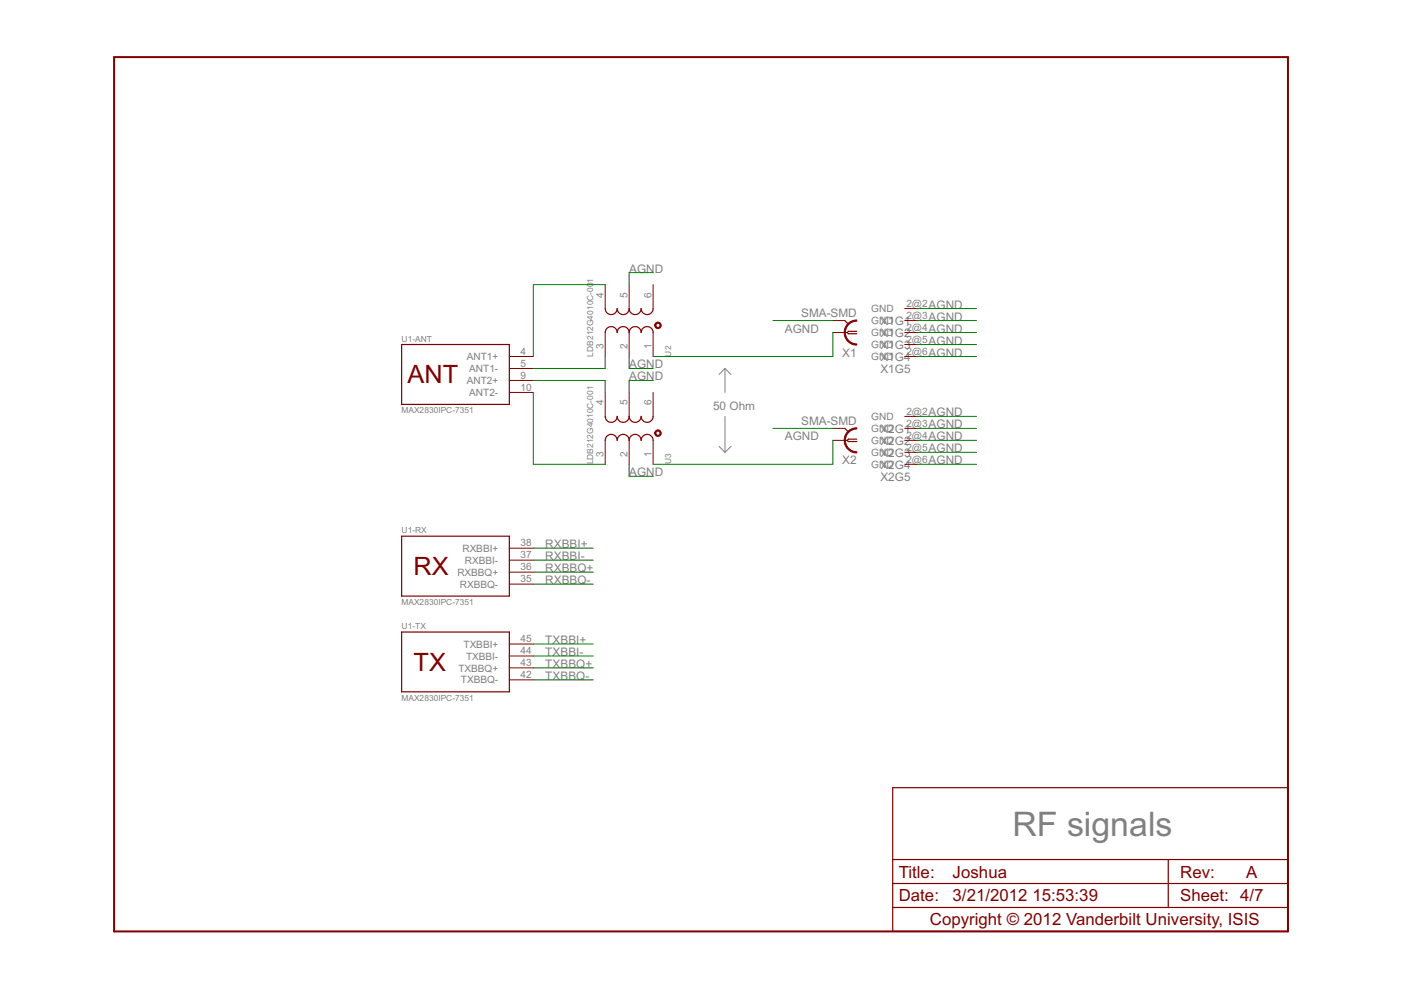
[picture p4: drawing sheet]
<svg xmlns="http://www.w3.org/2000/svg" width="297mm" height="210mm" viewBox="0 0 297 210" stroke-linecap="round" stroke-linejoin="round" font-family="sans-serif">
<path d="M153.7 78.1v5.1M153.7 78.1l-1.3 1.3M153.7 78.1l1.3 1.3M152.4 94.6l1.3 1.3M153.7 88.3v7.6M155 94.6l-1.3 1.3" fill="none" stroke="#808080" stroke-width=".21"/>
<path d="M24.2 12.1h248.9v185.4h-248.9z" fill="none" stroke="#800000" stroke-width=".42"/>
<g fill="none" stroke="#800000" stroke-width=".25">
<path d="M85.2 73h22.8v12.7h-22.8zM128.3 70.5a1.27 1.27 0 0 1 1.3-1.3 1.27 1.27 0 0 1 1.3 1.3 1.27 1.27 0 0 1 1.2-1.3 1.27 1.27 0 0 1 1.3 1.3 1.27 1.27 0 0 1 1.3-1.3 1.27 1.27 0 0 1 1.2 1.3 1.27 1.27 0 0 1 1.3-1.3 1.27 1.27 0 0 1 1.3 1.3M128.3 65.4a1.27 1.27 0 0 0 1.3 1.3 1.27 1.27 0 0 0 1.3-1.3 1.27 1.27 0 0 0 1.2 1.3 1.27 1.27 0 0 0 1.3-1.3 1.27 1.27 0 0 0 1.3 1.3 1.27 1.27 0 0 0 1.2-1.3 1.27 1.27 0 0 0 1.3 1.3 1.27 1.27 0 0 0 1.3-1.3M179.1 68l.8 .7M181.7 70.3h-1.8l-.3 .2 .3 .3h1.8M128.3 93.4a1.27 1.27 0 0 1 1.3-1.3 1.27 1.27 0 0 1 1.3 1.3 1.27 1.27 0 0 1 1.2-1.3 1.27 1.27 0 0 1 1.3 1.3 1.27 1.27 0 0 1 1.3-1.3 1.27 1.27 0 0 1 1.2 1.3 1.27 1.27 0 0 1 1.3-1.3 1.27 1.27 0 0 1 1.3 1.3M128.3 88.3a1.27 1.27 0 0 0 1.3 1.2 1.27 1.27 0 0 0 1.3-1.2 1.27 1.27 0 0 0 1.2 1.2 1.27 1.27 0 0 0 1.3-1.2 1.27 1.27 0 0 0 1.3 1.2 1.27 1.27 0 0 0 1.2-1.2 1.27 1.27 0 0 0 1.3 1.2 1.27 1.27 0 0 0 1.3-1.2M179.1 90.8l.8 .8M181.7 93.1h-1.8l-.3 .3 .3 .2h1.8M85.2 113.7h22.8v12.7h-22.8zM85.2 134h22.8v12.7h-22.8zM189.3 167h83.8v30.5h-83.8z"/>
<path d="M189.3 192.4h83.8M189.3 187.3h83.8M189.3 182.2h83.8M247.7 182.2v10.2"/>
</g>
<g fill="none" stroke="#800000" stroke-width=".21">
<path d="M108 75.6h5.1M108 78.1h5.1M128.3 60.3v5.1M128.3 70.5v5.1M133.4 60.3v5.1M133.4 70.5v5.1M138.5 60.3v5.1M138.5 70.5v5.1M176.6 70.5h3M176.6 68h2.5M191.8 75.6h2.6M191.8 70.5h2.6"/>
<path d="M191.8 68h2.6M191.8 65.4h2.6M191.8 73h2.6M108 80.7h5.1M108 83.2h5.1M128.3 83.2v5.1M128.3 93.4v5M133.4 83.2v5.1M133.4 93.4v5M138.5 83.2v5.1M138.5 93.4v5M176.6 93.4h3"/>
<path d="M176.6 90.8h2.5M191.8 93.4h2.6M191.8 90.8h2.6M191.8 88.3h2.6M191.8 95.9h2.6M191.8 98.4h2.6M108 116.2h5.1M108 118.8h5.1M108 121.3h5.1M108 123.8h5.1M108 136.5h5.1M108 139.1h5.1"/>
<path d="M108 141.6h5.1M108 144.1h5.1"/>
</g>
<g fill="#800000" stroke="#800000" stroke-width=".21">
<path d="M139 68.5a.7 .7 0 0 1 1.1 .1 .7 .7 0 0 1-.4 1.1 .7 .7 0 0 1-.9-.7h.2a.45 .45 0 0 1 .6-.5 .45 .45 0 0 1 .2 .8 .45 .45 0 0 1-.7-.1l-.1-.2h-.2z" fill-rule="evenodd"/>
<path d="M139 91.4a.7 .7 0 0 1 1.1 .1 .7 .7 0 0 1-.4 1 .7 .7 0 0 1-.9-.7h.2a.45 .45 0 0 1 .6-.4 .45 .45 0 0 1 .2 .7 .45 .45 0 0 1-.7-.1l-.1-.2h-.2z" fill-rule="evenodd"/>
<path d="M179.8 68.5l1.2-.6 .7-.1v.3a2.41 2.41 0 0 0-2.5 2.4 2.41 2.41 0 0 0 2.5 2.4v.3a2.68 2.68 0 0 1-2.5-1.7 2.68 2.68 0 0 1 .6-3z" fill-rule="evenodd"/>
<path d="M179.8 91.4l1.2-.6 .7-.1v.3a2.41 2.41 0 0 0-2.5 2.4 2.41 2.41 0 0 0 2.5 2.4v.2a2.68 2.68 0 0 1-2.5-1.7 2.68 2.68 0 0 1 .6-2.9z" fill-rule="evenodd"/>
</g>
<g fill="none" stroke="#008000" stroke-width=".21">
<path d="M138.5 57.8h-5.1v2.5M128.3 60.3h-15.2v15.3M128.3 75.6v2.5h-15.2M133.4 75.6v2.5h5.1M163.9 68h12.7M176.6 70.5v5.1h-38.1M194.4 68h12.7M194.4 65.4h12.7M194.4 70.5h12.7M194.4 73h12.7M194.4 75.6h12.7M113.1 83.2v15.2h15.2"/>
<path d="M113.1 80.7h15.2v2.5M133.4 98.4v2.6h5.1M138.5 80.7h-5.1v2.5M163.9 90.8h12.7M176.6 93.4v5h-38.1M194.4 98.4h12.7M194.4 90.8h12.7M194.4 88.3h12.7M194.4 93.4h12.7M194.4 95.9h12.7M113.1 116.2h12.7M113.1 118.8h12.7"/>
<path d="M113.1 121.3h12.7M113.1 123.8h12.7M113.1 136.5h12.7M113.1 139.1h12.7M113.1 141.6h12.7M113.1 144.1h12.7"/>
</g>
<text font-size="8" fill="#808080" x="214.7" y="177.2">RF signals</text>
<g font-size="6" fill="#800000">
<text x="86.4" y="81.3">ANT</text>
<text x="87.7" y="121.9">RX</text>
<text x="87.7" y="142.3">TX</text>
</g>
<g font-size="4" fill="#800000">
<text x="190.5" y="191.1">Date:</text>
<text x="190.5" y="186.1">Title:</text>
<text x="202" y="191.1">3/21/2012</text>
<text x="202" y="186.1">Joshua</text>
<text x="218.9" y="191.1">15:53:39</text>
<text x="250.2" y="191.1">Sheet: 4/7</text>
<text x="250.2" y="186.1">Rev:</text>
<text x="264.2" y="186.1">A</text>
<text x="197.1" y="196.2">Copyright © 2012 Vanderbilt University, ISIS</text>
</g>
<g font-size="2.8" fill="#808080">
<text x="133.4" y="57.8">AGND</text>
<text x="196.9" y="65.4">AGND</text>
<text x="166.4" y="70.5">AGND</text>
<text x="169.9" y="67.2">SMA-SMD</text>
<text x="186.7" y="69">X1G1</text>
<text x="186.7" y="71.5">X1G2</text>
<text x="196.9" y="68">AGND</text>
<text x="196.9" y="70.5">AGND</text>
<text x="178.6" y="75.6">X1</text>
<text x="186.7" y="74.1">X1G3</text>
<text x="186.7" y="76.6">X1G4</text>
<text x="196.9" y="73">AGND</text>
<text x="196.9" y="75.6">AGND</text>
<text x="133.4" y="78.1">AGND</text>
<text x="133.4" y="80.7">AGND</text>
<text x="186.7" y="79.1">X1G5</text>
<text x="151.2" y="87">50 Ohm</text>
<text x="196.9" y="88.3">AGND</text>
<text x="166.4" y="93.4">AGND</text>
<text x="169.9" y="90.1">SMA-SMD</text>
<text x="186.7" y="91.8">X2G1</text>
<text x="186.7" y="94.4">X2G2</text>
<text x="196.9" y="90.8">AGND</text>
<text x="196.9" y="93.4">AGND</text>
<text x="196.9" y="95.9">AGND</text>
<text x="133.4" y="101">AGND</text>
<text x="178.6" y="98.4">X2</text>
<text x="186.7" y="96.9">X2G3</text>
<text x="186.7" y="99.5">X2G4</text>
<text x="186.7" y="102">X2G5</text>
<text x="196.9" y="98.4">AGND</text>
<text x="115.6" y="116.2">RXBBI+</text>
<text x="115.6" y="118.8">RXBBI-</text>
<text x="115.6" y="121.3">RXBBQ+</text>
<text x="115.6" y="123.8">RXBBQ-</text>
<text x="115.6" y="136.5">TXBBI+</text>
<text x="115.6" y="141.6">TXBBQ+</text>
<text x="115.6" y="139.1">TXBBI-</text>
<text x="115.6" y="144.2">TXBBQ-</text>
</g>
<g font-size="2.4" fill="#808080">
<text x="128" y="63.1" transform="rotate(-90 128 63.1)">4</text>
<text x="133" y="63.1" transform="rotate(-90 133 63.1)">5</text>
<text x="138.1" y="63.1" transform="rotate(-90 138.1 63.1)">6</text>
<text x="192.2" y="65.1">2@2</text>
<text x="184.7" y="66.2">GND</text>
<text x="184.7" y="68.7">GND</text>
<text x="184.7" y="71.3">GND</text>
<text x="192.2" y="67.6">2@3</text>
<text x="192.2" y="70.2">2@4</text>
<text x="99" y="76.3">ANT1+</text>
<text x="110.3" y="75.2">4</text>
<text x="110.3" y="77.8">5</text>
<text x="128" y="74" transform="rotate(-90 128 74)">3</text>
<text x="133" y="74" transform="rotate(-90 133 74)">2</text>
<text x="138.1" y="74" transform="rotate(-90 138.1 74)">1</text>
<text x="184.7" y="73.8">GND</text>
<text x="184.7" y="76.3">GND</text>
<text x="192.2" y="72.7">2@5</text>
<text x="192.2" y="75.2">2@6</text>
<text x="99" y="81.4">ANT2+</text>
<text x="99.5" y="78.9">ANT1-</text>
<text x="99.5" y="84">ANT2-</text>
<text x="110.3" y="80.3">9</text>
<text x="110.3" y="82.9">10</text>
<text x="128" y="85.9" transform="rotate(-90 128 85.9)">4</text>
<text x="133" y="85.9" transform="rotate(-90 133 85.9)">5</text>
<text x="138.1" y="85.9" transform="rotate(-90 138.1 85.9)">6</text>
<text x="184.7" y="89">GND</text>
<text x="192.2" y="87.9">2@2</text>
<text x="184.7" y="91.6">GND</text>
<text x="184.7" y="94.1">GND</text>
<text x="192.2" y="90.5">2@3</text>
<text x="192.2" y="93">2@4</text>
<text x="192.2" y="95.5">2@5</text>
<text x="128" y="96.9" transform="rotate(-90 128 96.9)">3</text>
<text x="133" y="96.9" transform="rotate(-90 133 96.9)">2</text>
<text x="138.1" y="96.9" transform="rotate(-90 138.1 96.9)">1</text>
<text x="184.7" y="96.7">GND</text>
<text x="184.7" y="99.2">GND</text>
<text x="192.2" y="98.1">2@6</text>
<text x="98" y="117">RXBBI+</text>
<text x="98.6" y="119.5">RXBBI-</text>
<text x="110.3" y="115.9">38</text>
<text x="110.3" y="118.4">37</text>
<text x="97" y="122.1">RXBBQ+</text>
<text x="97.5" y="124.6">RXBBQ-</text>
<text x="110.3" y="120.9">36</text>
<text x="110.3" y="123.5">35</text>
<text x="98.3" y="137.3">TXBBI+</text>
<text x="110.3" y="136.2">45</text>
<text x="97.2" y="142.4">TXBBQ+</text>
<text x="98.8" y="139.8">TXBBI-</text>
<text x="110.3" y="138.7">44</text>
<text x="110.3" y="141.3">43</text>
<text x="110.3" y="143.8">42</text>
<text x="97.7" y="144.9">TXBBQ-</text>
</g>
<g font-size="2" fill="#808080">
<text x="125.8" y="59.9" transform="rotate(-90 125.8 59.9)">1</text>
<text x="85.1" y="72.4">U1-ANT</text>
<text x="125.8" y="75.6" transform="rotate(-90 125.8 75.6)">LDB212G4010C-00</text>
<text x="142.3" y="75.6" transform="rotate(-90 142.3 75.6)">U2</text>
<text x="85.1" y="87.6">MAX2830IPC-7351</text>
<text x="125.8" y="98.4" transform="rotate(-90 125.8 98.4)">LDB212G4010C-001</text>
<text x="142.3" y="98.4" transform="rotate(-90 142.3 98.4)">U3</text>
<text x="85.1" y="113">U1-RX</text>
<text x="85.1" y="128.3">MAX2830IPC-7351</text>
<text x="85.1" y="133.4">U1-TX</text>
<text x="85.1" y="148.6">MAX2830IPC-7351</text>
</g>
</svg>
